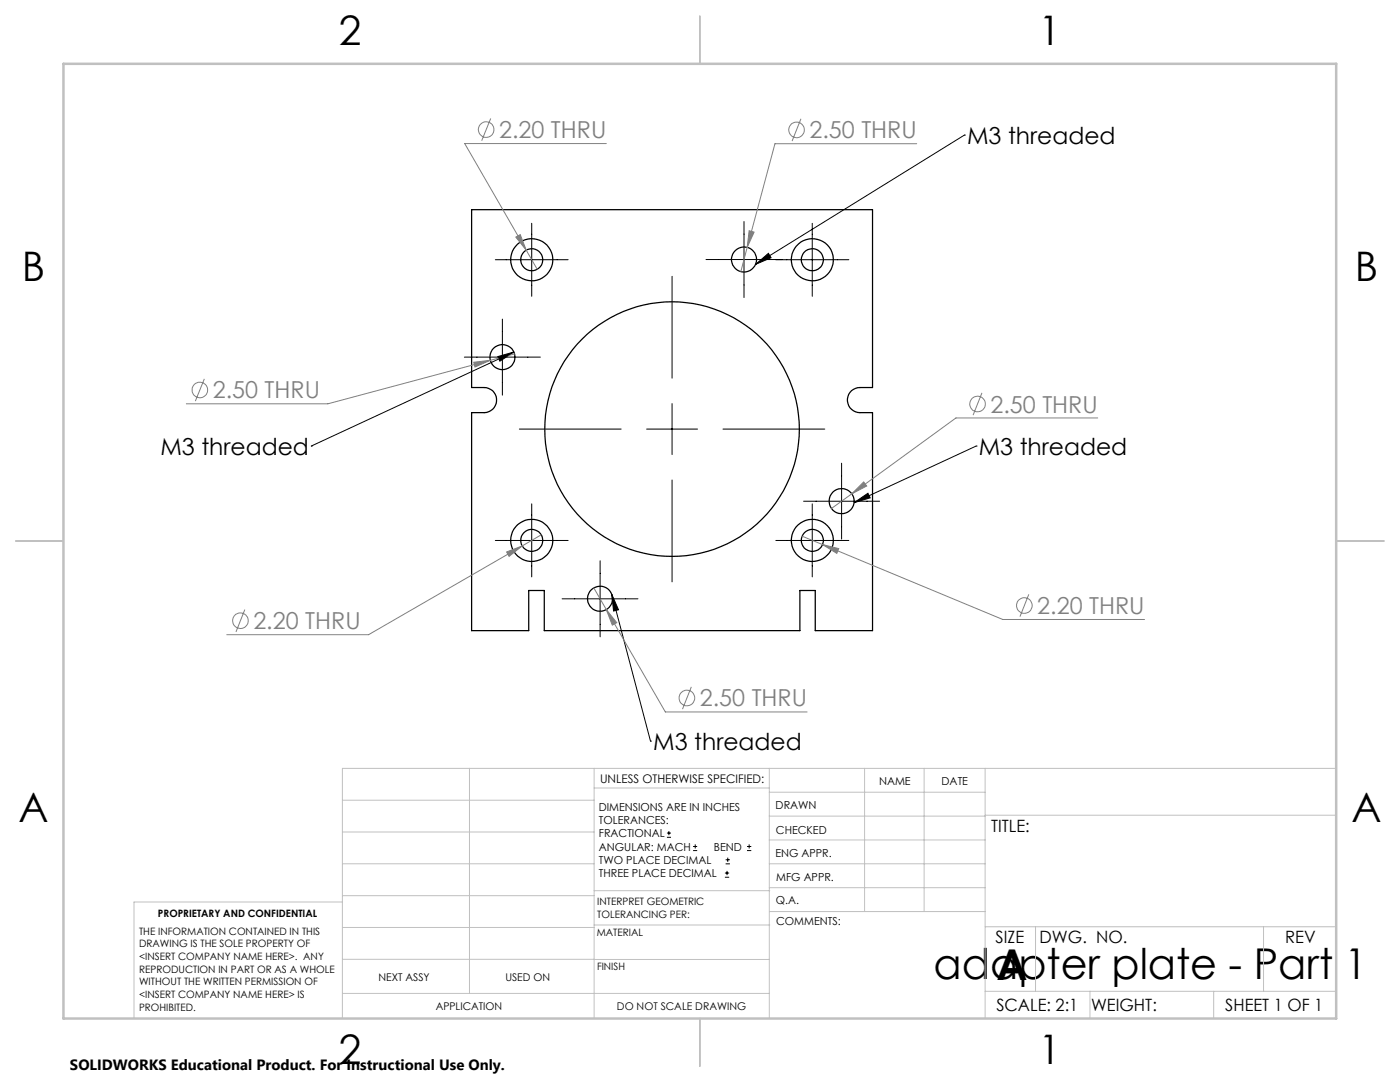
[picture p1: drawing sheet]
<svg xmlns="http://www.w3.org/2000/svg" width="279mm" height="216mm" viewBox="0 0 279 216" stroke-linecap="round" stroke-linejoin="round" font-family="sans-serif">
<g fill="none" stroke="#000" stroke-width=".25">
<path d="M94.1 41.8h80v35.5h-2.5a2.5 2.5 0 0 0-2.5 2.5 2.5 2.5 0 0 0 2.5 2.5h2.5v43.5h-11.4v-8h-3.1v8h-51v-8h-3.1v8h-11.4v-43.5h2.5a2.5 2.5 0 0 0 2.5-2.5 2.5 2.5 0 0 0-2.5-2.5h-2.5z"/>
<circle cx="106.1" cy="51.8" r="4.2"/>
<circle cx="106.1" cy="51.8" r="2.19"/>
<circle cx="148.5" cy="51.8" r="2.5"/>
<circle cx="162.1" cy="51.8" r="4.2"/>
<circle cx="162.1" cy="51.8" r="2.21"/>
<circle cx="100.3" cy="71.3" r="2.49"/>
<circle cx="134.1" cy="85.6" r="25.4"/>
<circle cx="168" cy="100" r="2.51"/>
<circle cx="106.1" cy="107.8" r="2.19"/>
<circle cx="106.1" cy="107.8" r="4.2"/>
<circle cx="119.7" cy="119.5" r="2.49"/>
<circle cx="162.1" cy="107.8" r="4.2"/>
<circle cx="162.1" cy="107.8" r="2.21"/>
</g>
<g fill="none" stroke="#808080" stroke-width=".2">
<path d="M97.9 23.6l-1.8 4.5M121 28.6h-28.3l14.5 25.1M159.8 23.7l-1.7 4.5M183 28.7h-28.3l-5.6 20.7M102.9 47.3l.9-.5 1.2 3.1zM149.1 49.4l-1.3 4.8M149.5 46l1 .3-1.4 3.1zM40.8 75.6l-1.8 4.4M94.5 72.3l3.4-.4-3.1 1.3zM97.9 71.9l-32.5 8.7h-28.2M102.7 70.6l-4.8 1.3M196 78.4l-1.8 4.4"/>
<path d="M170 98.5l2.4-2.3 .6 .8zM170 98.5l-4.1 3M219.1 83.4h-28.3l-20.8 15.1M101.1 110.1l3.1-1.2-2.6 2.1zM104.2 108.9l-30.6 17.7h-28.3M108 106.7l-3.8 2.2M118.5 117.3l14.3 24.8h28.3M160.1 107l4 1.7M164.1 108.7l3.3 .8-.4 .9zM164.1 108.7l36 14.9h28.3M205.3 118.6l-1.7 4.4M48.9 121.6l-1.8 4.5"/>
<path d="M121 121.6l2.1 2.6-.9 .5zM138 137.1l-1.8 4.4"/>
<circle cx="97" cy="25.9" r="1.55"/>
<circle cx="159" cy="25.9" r="1.55"/>
<circle cx="39.9" cy="77.8" r="1.55"/>
<circle cx="195.1" cy="80.6" r="1.56"/>
<circle cx="48" cy="123.9" r="1.55"/>
<circle cx="137.1" cy="139.3" r="1.55"/>
<circle cx="204.4" cy="120.8" r="1.55"/>
</g>
<g fill="none" stroke="#000" stroke-width=".2">
<path d="M192.5 27h.1M192.5 27l-41.7 25.7M98.8 51.8h14.6M106.1 44.6v14.5M134.1 55.1v20.4M140.9 51.8h15.2M148.5 44.2v15.2M150.8 52.7l2.6-2.1 .5 .8zM154.8 51.8h14.6M162.1 44.6v14.5M92.7 71.3h15.1M99.3 71.2l3.3-1-2.8 1.9z"/>
<path d="M100.3 63.7v15.1M102.6 70.2l-40.5 18.8M62.1 89h.1M103.6 85.6h20.4M129 85.6h10.2M134.1 80.5v10.2M134.1 95.8v20.3M144.3 85.6h20.3M168 92.4v15.2M194.8 89h.1M194.8 89l-24.3 11.3M98.8 107.8h14.6"/>
<path d="M106.1 100.5v14.6M112.2 119.5h15.1M119.8 111.9v15.2M122.1 118.6l1.3 3.1-1 .2zM122.1 118.6l7.7 29.3M154.8 107.8h14.6M160.4 100h15.1M162.1 100.5v14.6M170.5 100.3l2.7-1.9 .5 .9zM129.8 147.9h.1M133.1 167.1h.8M133.1 166.2h.8"/>
<path d="M133.5 165.8v.9M138.3 169.7h.8M138.3 168.9h.8M138.7 168.5v.8M144.7 175h.8M144.7 174.2h.8M144.8 172.4h.9M144.8 171.6h.9M145.1 173.8v.8M145.2 171.1v.9M149.1 169.7h.8M149.1 168.9h.8"/>
<path d="M149.5 168.5v.8"/>
</g>
<g fill="none" stroke="#c0c0c0" stroke-width=".2">
<path d="M68.3 159.7h50.3M93.7 153.3v44.9M118.6 153.3v49.9M118.6 157.2h34.9M153.5 153.3v49.9M153.5 158.1h43.1M172.5 153.3v28.6M184.4 153.3v28.6M196.6 153.3v49.9M266.7 153.3h-198.4v49.9M68.3 178.7h50.3M68.3 172.4h50.3"/>
<path d="M68.3 166h50.3M68.3 180h-41.6v23.2M118.6 177.7h35M153.5 167.6h43.1M153.5 162.8h43.1M153.5 172.4h43.1M153.5 177.1h43.1M196.6 162.7h70.1M68.3 198.2h85.2M68.3 191.4l85.2 .1M68.3 185.1h50.3M118.6 184.6h35"/>
<path d="M153.6 181.9h43M196.6 197.8h70.1M196.6 184.9h70.1M206.7 184.9v12.9M217.5 197.8v5.4M242.2 197.8v5.4M252.2 184.9v12.9"/>
</g>
<path d="M139.7 3.2v9.5M3.1 107.9h9.6M266.7 107.9h9.5M139.7 203.2v9.6" fill="none" stroke="#c0c0c0" stroke-width=".25"/>
<path d="M12.7 12.7h254v190.5h-254z" fill="none" stroke="#c0c0c0" stroke-width=".5"/>
<path d="M99.3 71.2l3.3-1-2.8 1.9zM122.1 118.6l1.3 3.1-1 .2zM170.5 100.3l2.7-1.9 .5 .9zM150.8 52.7l2.6-2.1 .5 .8z" fill="#000"/>
<path d="M94.5 72.3l.3 .9 3.1-1.3zM149.5 46l-.4 3.4 1.4-3.1zM170 98.5l3-1.5-.6-.8zM121 121.6l1.2 3.1 .9-.5zM102.9 47.3l2.1 2.6-1.2-3.1zM164.1 108.7l2.9 1.7 .4-.9zM101.1 110.1l.5 .9 2.6-2.1z" fill="#808080"/>
<g font-size="8.5">
<text x="186.3" y="195.4">adapter plate - Part 1</text>
<text x="198.9" y="195.5">A</text>
</g>
<g font-size="8.1">
<text x="67.6" y="8.9">2</text>
<text x="207.3" y="8.9">1</text>
<text x="4.4" y="56.2">B</text>
<text x="270.4" y="56.2">B</text>
<text x="3.7" y="164.1">A</text>
<text x="269.7" y="164.1">A</text>
<text x="67.6" y="212.4">2</text>
<text x="207.3" y="212.4">1</text>
</g>
<g font-size="4.7" fill="#808080">
<text x="99.6" y="27.6">2.20 THRU</text>
<text x="161.6" y="27.6">2.50 THRU</text>
<text x="42.5" y="79.5">2.50 THRU</text>
<text x="197.7" y="82.3">2.50 THRU</text>
<text x="50.6" y="125.5">2.20 THRU</text>
<text x="207" y="122.5">2.20 THRU</text>
<text x="139.7" y="141">2.50 THRU</text>
</g>
<g font-size="4.7">
<text x="193" y="28.7">M3 threaded</text>
<text x="32" y="90.7">M3 threaded</text>
<text x="195.3" y="90.7">M3 threaded</text>
<text x="130.4" y="149.6">M3 threaded</text>
</g>
<g font-size="3.4">
<text x="197.8" y="166">TITLE:</text>
<text x="198.7" y="188.1">SIZE</text>
<text x="207.5" y="188.1">DWG. NO.</text>
<text x="256.5" y="188.2">REV</text>
<text x="198.8" y="201.7">SCALE: 2:1</text>
<text x="217.7" y="201.8">WEIGHT:</text>
<text x="244.5" y="201.7">SHEET 1 OF 1</text>
</g>
<text font-size="3" x="14" y="213.5">SOLIDWORKS Educational Product. For Instructional Use Only.</text>
<text font-size="2.4" x="119.8" y="156.2">UNLESS OTHERWISE SPECIFIED:</text>
<g font-size="2.2">
<text x="119.5" y="161.8">DIMENSIONS ARE IN INCHES</text>
<text x="154.8" y="161.4">DRAWN</text>
<text x="175.4" y="156.6">NAME</text>
<text x="187.9" y="156.7">DATE</text>
<text x="119.5" y="164.4">TOLERANCES:</text>
<text x="119.5" y="167.1">FRACTIONAL</text>
<text x="154.9" y="166.3">CHECKED</text>
<text x="119.5" y="169.7">ANGULAR: MACH</text>
<text x="119.5" y="172.4">TWO PLACE DECIMAL</text>
<text x="142.5" y="169.7">BEND</text>
<text x="154.8" y="171">ENG APPR.</text>
<text x="119.5" y="175">THREE PLACE DECIMAL</text>
<text x="154.9" y="175.7">MFG APPR.</text>
<text x="154.9" y="180.4">Q.A.</text>
<text x="154.9" y="184.6">COMMENTS:</text>
</g>
<g font-size="2.1">
<text x="75.5" y="195.7">NEXT ASSY</text>
<text x="100.9" y="195.7">USED ON</text>
<text x="86.9" y="201.5">APPLICATION</text>
<text x="123.1" y="201.6">DO NOT SCALE DRAWING</text>
</g>
<g font-size="2">
<text x="31.5" y="182.9">PROPRIETARY AND CONFIDENTIAL</text>
<text x="119.2" y="180.6">INTERPRET GEOMETRIC</text>
<text x="119.2" y="183.1">TOLERANCING PER:</text>
<text x="27.8" y="186.5">THE INFORMATION CONTAINED IN THIS</text>
<text x="27.8" y="189">DRAWING IS THE SOLE PROPERTY OF</text>
<text x="27.8" y="191.6">&lt;INSERT COMPANY NAME HERE&gt;. ANY</text>
<text x="119.1" y="186.7">MATERIAL</text>
<text x="27.8" y="194.1">REPRODUCTION IN PART OR AS A WHOLE</text>
<text x="27.8" y="196.6">WITHOUT THE WRITTEN PERMISSION OF</text>
<text x="119.1" y="193.5">FINISH</text>
<text x="27.8" y="199.1">&lt;INSERT COMPANY NAME HERE&gt; IS</text>
<text x="27.8" y="201.7">PROHIBITED.</text>
</g>
</svg>
